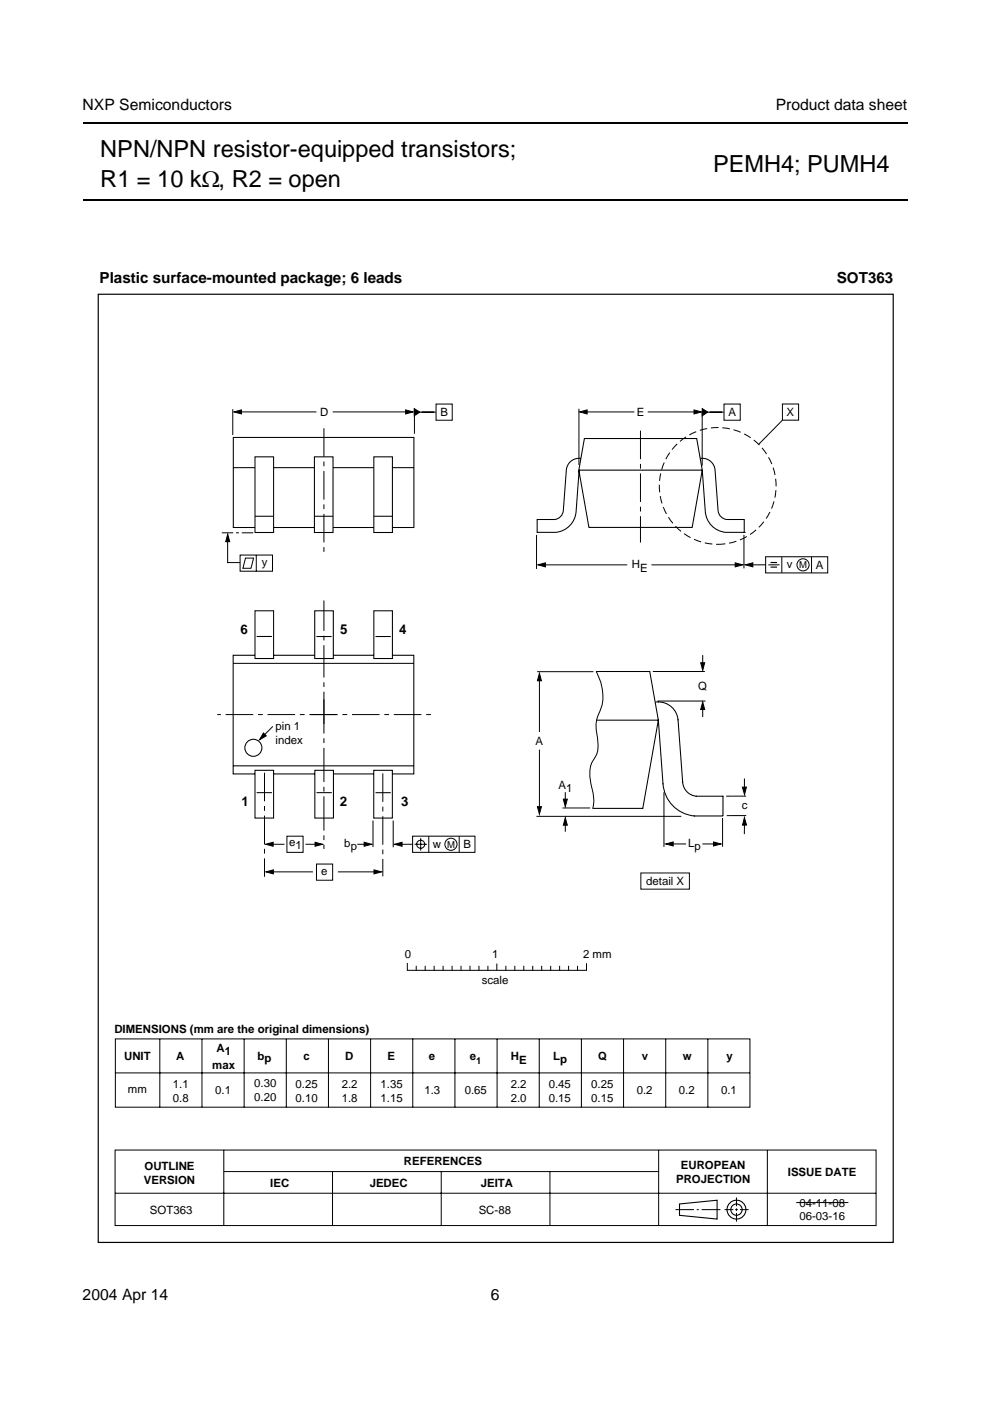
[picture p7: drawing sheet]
<svg xmlns="http://www.w3.org/2000/svg" width="210mm" height="297mm" viewBox="0 0 210 297" stroke-linecap="round" stroke-linejoin="round" font-family="sans-serif">
<path d="M17.5 26.1h174.9M17.5 42.4h174.9" fill="none" stroke="#000" stroke-width=".42"/>
<path d="M20.4 56.7h169.1v207h-169.1z" fill="#fff"/>
<g fill="none" stroke="#000" stroke-width=".21">
<path d="M49.4 86.7v5.5M50.6 87.3h16.5M70.5 87.3h16.2M87.9 86.8v5.2M88.4 87.4h4M92.4 85.7h3.5v3.4h-3.5zM122.7 86.7v11.9M123.6 87.3h10.9M137.3 87.3h10.6M148.9 87.3v11.4M149.4 87.4h4.1M153.5 85.7h3.4v3.4h-3.4z"/>
<path d="M165.9 85.7h3.4v3.4h-3.4zM165.9 89.1l-5.1 5.1M48.3 113.8v5.5h2.6M50.9 117.7h6.9v3.4h-6.9zM52.1 118.3h1.7l-.6 2.2h-1.7zM54.3 117.7v3.4M113.8 113.4v7.2M114.9 119.8h18.1M138.1 119.8h18.4M157.7 113.4v7.1M158.9 119.8h3.4M162.3 118h13.2v3.5h-13.2z"/>
<path d="M162.9 119.8h2.4M165.8 118v3.5M172.1 118v3.5M149 138.9v2.4M57.9 154l-2.3 2.2M113.9 142.4h11.9M114.4 144v11.2M114.4 158.9v12.7M126.4 142.5a9.8 9.8 0 0 1 .3 9.5 6.4 6.4 0 0 0-.2 3.4 7.9 7.9 0 0 1-.1 4.8 6.3 6.3 0 0 0-1 6.3l.3 1.5a6.6 6.6 0 0 1 0 3.4M138.4 142.4h11M139.4 148.6h10.2M149 149.6v2.4"/>
<path d="M57.2 179h3.1M60.8 177.3h3.5v3.4h-3.5zM64.8 179h2.8M75.7 179h2.3M79.1 174v5.6M83.4 174v5.6M84.5 179h3M87.5 177.3h13.2v3.4h-13.2zM87.9 179h2.6M89.2 177.7v2.7M90.9 177.3v3.4M97.4 177.3v3.4"/>
<path d="M113.7 173.1h30.8M119.3 171.3h5.8M119.9 168v2.5M119.9 174.3v2M140.8 168v11.6M142 178.9h3.5M148.9 178.9h2.9M153.2 173.4v6.1M157.8 165.1v2.9M157.8 174.3v2.6M158.2 168.8h-4.2M158.2 172.9h-4.1"/>
<path d="M57.2 184.9h9.2M67.1 183.2h3.4v3.4h-3.4zM71.6 184.9h8.5M135.9 185.1h10.3v3.4h-10.3zM86.4 204.3v1.4h38v-1.4M88.3 204.9v.8M90.2 204.9v.8M92 204.9v.8M93.9 204.9v.8M95.8 204.9v.8M97.7 204.9v.8M99.6 204.9v.8"/>
<path d="M101.5 204.9v.8M103.4 204.9v.8M105.3 204.4v1.3M107.3 204.9v.8M109.2 204.9v.8M111.1 204.9v.8M113 204.9v.8M114.9 204.9v.8M116.8 204.9v.8M118.7 204.9v.8M120.6 204.9v.8M122.5 204.9v.8"/>
<path d="M24.4 243.8h161.4v16h-161.4zM24.4 253h161.4M47.5 243.9v15.9M47.5 248.4h92.1M70.5 248.4v11.4M93.6 248.4v11.4M116.6 248.4v11.4M139.7 243.9v15.9M143.2 256.5h3.9M147.7 256.5h.5M148.8 256.5h3.9M153.6 256.5h1.9"/>
<path d="M155.9 256.5h.5M156.1 253.9v1.8M156.1 256.2v.5M156.1 257.2v1.8M156.9 256.5h1.8M162.7 243.9v15.9"/>
<circle cx="170.3" cy="119.8" r="1.29"/>
<circle cx="89.2" cy="179" r=".86"/>
<circle cx="95.6" cy="179" r="1.29"/>
</g>
<g fill="none" stroke="#000" stroke-width=".23">
<path d="M144.1 255.3l7.9-.8v4l-7.9-.8z"/>
<circle cx="156.1" cy="256.5" r="2"/>
<circle cx="156.1" cy="256.5" r="1.2"/>
</g>
<g fill="#000" stroke="#000" stroke-width=".21">
<path d="M49.6 87.3l1.6-.4v.9zM86 86.9l1.6 .4-1.6 .5zM87.8 86.6l1.2 .8-1.2 .8zM122.9 87.3l1.6-.4v.9zM147.1 86.9l1.6 .4-1.6 .5zM148.9 86.6l1.2 .8-1.2 .8zM48.3 113.3l.4 1.5h-.8zM155.9 119.3l1.6 .5-1.6 .4zM114 119.8l1.6-.5v.9zM158 119.8l1.6-.5v.9zM55.8 155.4l.7 .6-1.5 .8zM114.4 142.7l.4 1.6h-.9z"/>
<path d="M149 148.8l.4 1.6h-.8zM148.6 140.5h.8l-.4 1.6zM56.3 179l1.6-.4v.8zM66.8 178.6l1.6 .4-1.6 .4zM77.2 178.6l1.6 .4-1.6 .4zM83.7 179l1.5-.4v.8zM113.9 171h.9l-.4 1.6zM119.9 173.4l.4 1.6h-.9zM119.4 169.4h.9l-.4 1.6zM141.1 178.9l1.6-.4v.9zM151.3 178.5l1.6 .4-1.6 .5zM157.8 173.3l.5 1.6h-.9z"/>
<path d="M157.4 166.9h.9l-.4 1.6zM56.4 184.9l1.6-.5v.9zM79.3 184.4l1.6 .5-1.6 .4z"/>
</g>
<path d="M65.7 151.5h25.7M71.4 151.5h-25.3" fill="none" stroke="#000" stroke-width=".21" stroke-dasharray="5.8 1 1 1" stroke-linecap="butt"/>
<path d="M68.7 153.5v-26.2" fill="none" stroke="#000" stroke-width=".21" stroke-dasharray="6.9 1 1 1" stroke-linecap="butt"/>
<path d="M68.7 148.3v31.7" fill="none" stroke="#000" stroke-width=".21" stroke-dasharray="7.3 1 1 1" stroke-linecap="butt"/>
<path d="M163.4 119.3h1.3M163.4 120.2h1.3" fill="none" stroke="#000" stroke-width=".24"/>
<path d="M53.7 113h-6.8" fill="none" stroke="#000" stroke-width=".21" stroke-dasharray="2.4 .6 .6 .6" stroke-linecap="butt"/>
<path d="M20.8 62.4h168.6v201h-168.6z" fill="none" stroke="#000" stroke-width=".25"/>
<g fill="none" stroke="#000" stroke-width=".22">
<path d="M49.5 92.7h38.3v19.1h-38.3zM49.5 99.1h38.3M54 138.9h-4.6v25.2h4.6M54.1 129.5h3.9v10.1h-3.9zM54.4 134.9h3.3M58 138.9h8.6M66.7 129.5h4v10.1h-4zM67.1 135h3.2M70.7 138.9h8.6M79.3 129.5h3.9v10.1h-3.9zM79.6 135h3.2M83.2 138.9h4.5v25.2h-4.5"/>
<path d="M49.5 140.6h38.2M49.5 162.4h38.2M54.1 163.3h3.9v10.1h-3.9zM54.4 168.1h3.3M58 164.1h8.8M66.8 163.3h3.9v10.1h-3.9zM67.1 168.1h3.2M70.7 164.1h8.5M79.2 163.3h4v10.1h-4zM79.6 168.1h3.2"/>
</g>
<circle cx="152.2" cy="103" r="12.4" fill="none" stroke="#000" stroke-width=".21" stroke-dasharray="1.6 .8" stroke-linecap="butt"/>
<path d="M135.8 91.3v23.7M56.1 163.8v22.1M81.2 164v21.8" fill="none" stroke="#000" stroke-width=".21" stroke-dasharray="6.1 1 1 1" stroke-linecap="butt"/>
<path d="M79.3 96.9h3.9v16h-3.9z" fill="#fff" stroke="#000" stroke-width=".22"/>
<path d="M79.3 109.5h3.9" fill="none" stroke="#000" stroke-width=".22"/>
<path d="M66.7 96.9h3.9v16h-3.9z" fill="#fff" stroke="#000" stroke-width=".22"/>
<path d="M66.7 109.5h3.9" fill="none" stroke="#000" stroke-width=".22"/>
<path d="M54.1 96.9h3.9v16h-3.9z" fill="#fff" stroke="#000" stroke-width=".22"/>
<g fill="none" stroke="#000" stroke-width=".22">
<path d="M123.1 97.2a2.74 2.74 0 0 0-3 2.4l-.7 8.6a2.07 2.07 0 0 1-1.8 1.9h-3.7v2.8h3.9a4.8 4.8 0 0 0 4.3-4.5l.7-8.7M123.9 93h23.8l1.2 6.7-2.1 12.1h-21.9l-2.2-12.1zM148.6 97.2a2.74 2.74 0 0 1 3 2.4l.6 8.6a2.08 2.08 0 0 0 1.9 1.9h3.7v2.8h-4a4.8 4.8 0 0 1-4.3-4.5l-.6-8.7h-26.2M54.1 109.5h3.9M157.8 112.9h.1M126.4 142.4h11.4l1.8 10.3M126.6 152.7h13M139.1 148.8a4.2 4.2 0 0 1 4.7 3.8l.9 13.3a3.2 3.2 0 0 0 2.9 2.9h5.7v4.1M139.6 152.7l1 13.5a7.3 7.3 0 0 0 6.6 6.8h6M139.6 152.7l-3.3 18.7h-10.6"/>
<circle cx="53.7" cy="158.5" r="1.81"/>
</g>
<path d="M68.7 90.8v27" fill="none" stroke="#000" stroke-width=".21" stroke-dasharray="6.1 1 1 1" stroke-linecap="butt"/>
<g fill="none" stroke="#000" stroke-width=".21">
<path d="M24.5 220.3h134.5v14.4h-134.5zM24.5 227.5h134.5M33.9 220.3v14.4M42.8 220.3v14.4M51.8 220.3v14.4M60.7 220.3v14.4M69.6 220.3v14.4M78.6 220.3v14.4M87.5 220.2v14.5M96.5 220.3v14.4M105.4 220.3v14.4M114.3 220.3v14.4"/>
<path d="M123.3 220.3v14.4M132.2 220.3v14.4M141.1 220.3v14.4M150.1 220.3v14.4M168.8 255h11.1"/>
</g>
<g font-size="5">
<text x="21.3" y="33.3">NPN/NPN resistor-equipped transistors;</text>
<text x="21.3" y="39.6">R1 = 10 kΩ, R2 = open</text>
<text x="151.2" y="36.4">PEMH4; PUMH4</text>
</g>
<g font-size="3.3">
<text x="17.5" y="23.3">NXP Semiconductors</text>
<text x="164.5" y="23.3">Product data sheet</text>
<text x="17.5" y="275.6">2004 Apr 14</text>
<text x="104" y="275.6">6</text>
</g>
<g font-size="3.2">
<text x="21.1" y="60">Plastic surface-mounted package; 6 leads</text>
<text x="177.4" y="60">SOT363</text>
</g>
<g font-size="2.8">
<text x="51" y="134.5">6</text>
<text x="72.1" y="134.5">5</text>
<text x="84.7" y="134.5">4</text>
<text x="51.2" y="170.8">1</text>
<text x="72" y="170.8">2</text>
<text x="85.1" y="170.8">3</text>
</g>
<g font-size="2.4">
<text x="67.9" y="88.2">D</text>
<text x="93.4" y="88.3">B</text>
<text x="135" y="88.3">E</text>
<text x="154.4" y="88.3">A</text>
<text x="166.8" y="88.3">X</text>
<text x="55.5" y="120">y</text>
<text x="134" y="120.4">H</text>
<text x="135.7" y="121.2">E</text>
<text x="166.8" y="120.5">v</text>
<text x="173" y="120.6">A</text>
<text x="148" y="146.2">Q</text>
<text x="58.4" y="154.7">pin 1</text>
<text x="58.4" y="157.6">index</text>
<text x="113.6" y="158">A</text>
<text x="118.4" y="167.4">A</text>
<text x="120.1" y="168">1</text>
<text x="157.3" y="171.4">c</text>
<text x="61.3" y="179.4">e</text>
<text x="73" y="179.6">b</text>
<text x="91.8" y="179.7">w</text>
<text x="98.3" y="179.7">B</text>
<text x="145.9" y="179.6">L</text>
<text x="62.7" y="180">1</text>
<text x="68.1" y="185.6">e</text>
<text x="74.4" y="180.2">p</text>
<text x="147.3" y="180.3">p</text>
<text x="137" y="187.7">detail X</text>
<text x="85.8" y="203.2">0</text>
<text x="104.3" y="203.2">1</text>
<text x="123.6" y="203.2">2 mm</text>
<text x="102.2" y="208.6">scale</text>
<text x="24.3" y="219.1">DIMENSIONS (mm are the original dimensions)</text>
<text x="26.3" y="224.8">UNIT</text>
<text x="37.4" y="224.8">A</text>
<text x="45" y="226.6">max</text>
<text x="45.9" y="223">A</text>
<text x="47.6" y="223.7">1</text>
<text x="54.6" y="224.8">bp</text>
<text x="64.3" y="224.8">c</text>
<text x="73.2" y="224.8">D</text>
<text x="82.2" y="224.8">E</text>
<text x="91" y="224.8">e</text>
<text x="99.6" y="224.8">e</text>
<text x="108.3" y="224.8">H</text>
<text x="110" y="225.6">E</text>
<text x="117.3" y="224.8">L</text>
<text x="118.8" y="225.4">p</text>
<text x="126.9" y="224.8">Q</text>
<text x="136.1" y="224.8">v</text>
<text x="144.8" y="224.8">w</text>
<text x="154" y="224.8">y</text>
<text x="27.1" y="231.8">mm</text>
<text x="36.7" y="230.6">1.1</text>
<text x="36.7" y="233.6">0.8</text>
<text x="45.6" y="232">0.1</text>
<text x="53.9" y="230.5">0.30</text>
<text x="53.9" y="233.5">0.20</text>
<text x="62.7" y="230.6">0.25</text>
<text x="62.7" y="233.6">0.10</text>
<text x="72.5" y="230.6">2.2</text>
<text x="72.5" y="233.6">1.8</text>
<text x="80.7" y="230.6">1.35</text>
<text x="80.7" y="233.6">1.15</text>
<text x="90" y="232">1.3</text>
<text x="98.5" y="232">0.65</text>
<text x="108.3" y="230.6">2.2</text>
<text x="108.3" y="233.6">2.0</text>
<text x="116.4" y="230.6">0.45</text>
<text x="116.4" y="233.6">0.15</text>
<text x="125.4" y="230.6">0.25</text>
<text x="125.4" y="233.6">0.15</text>
<text x="135" y="232">0.2</text>
<text x="143.9" y="232">0.2</text>
<text x="152.9" y="232">0.1</text>
<text x="30.5" y="251">VERSION</text>
<text x="30.6" y="248.1">OUTLINE</text>
<text x="57.3" y="251.7">IEC</text>
<text x="78.4" y="251.7">JEDEC</text>
<text x="85.6" y="247.1">REFERENCES</text>
<text x="101.9" y="251.7">JEITA</text>
<text x="143.3" y="250.7">PROJECTION</text>
<text x="144.4" y="247.8">EUROPEAN</text>
<text x="167" y="249.3">ISSUE DATE</text>
<text x="31.8" y="257.3">SOT363</text>
<text x="101.5" y="257.3">SC-88</text>
<text x="169.5" y="255.8">04-11-08</text>
<text x="169.5" y="258.8">06-03-16</text>
</g>
<g font-size="2">
<text x="169.5" y="120.5">M</text>
<text x="94.8" y="179.7">M</text>
<text x="101" y="225.6">1</text>
</g>
</svg>
